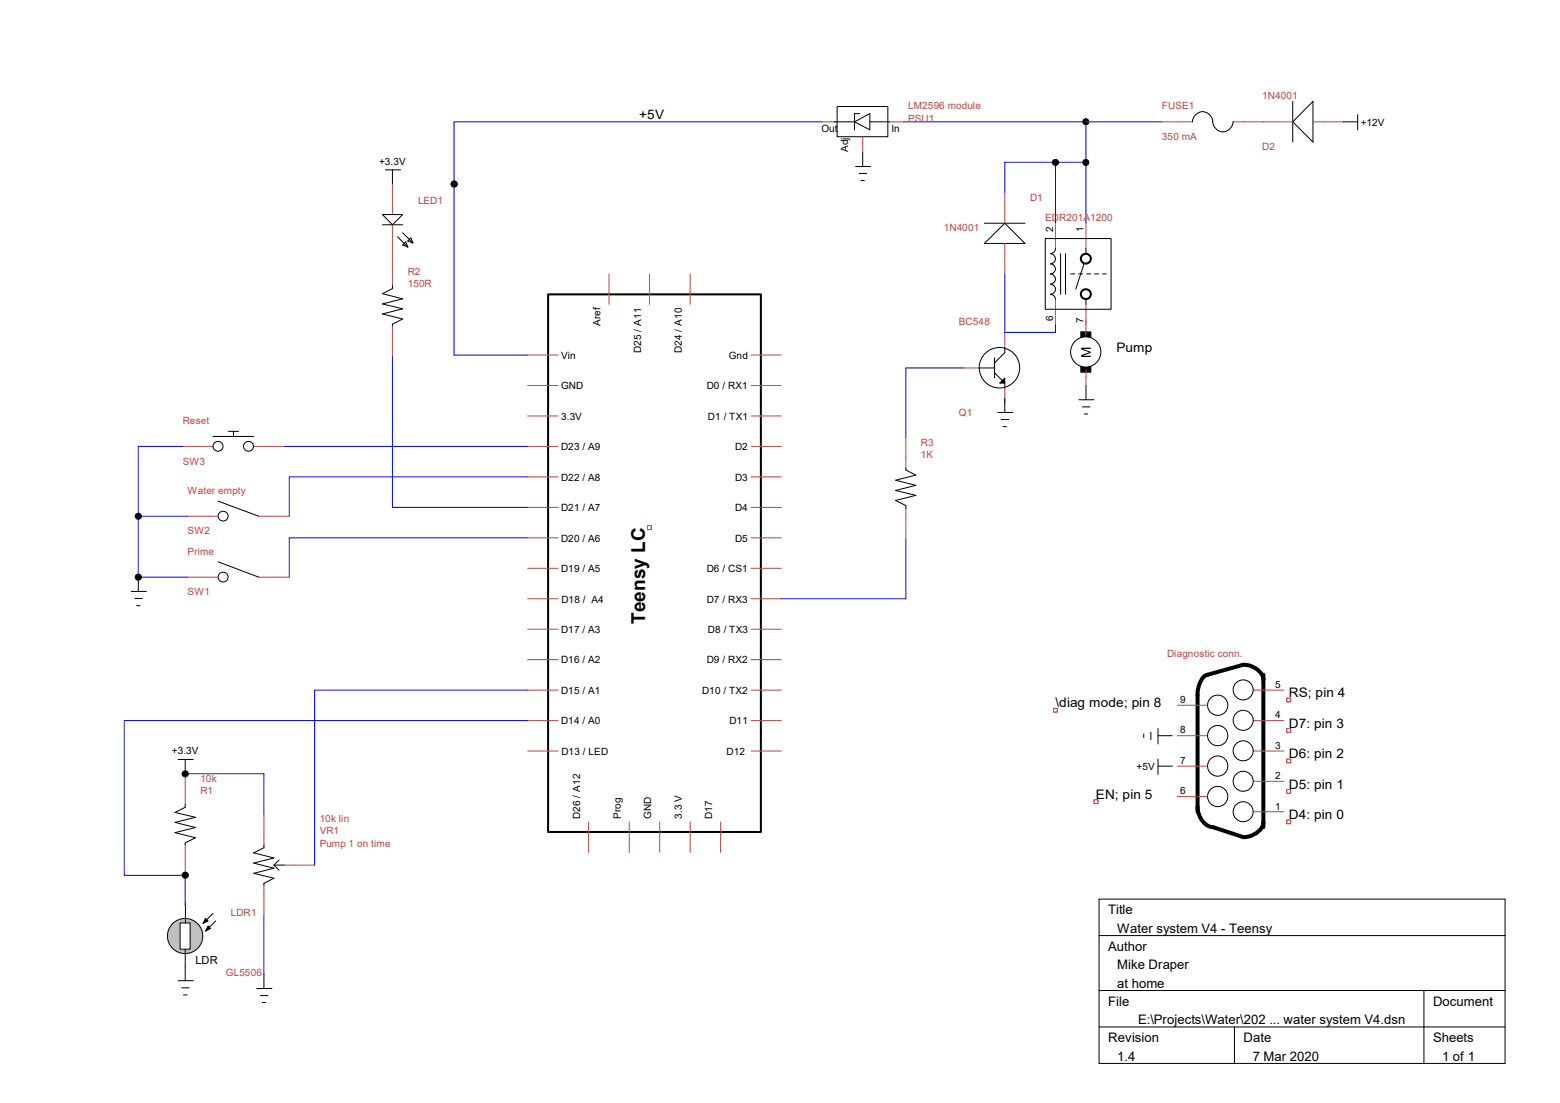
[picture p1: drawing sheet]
<svg xmlns="http://www.w3.org/2000/svg" width="297mm" height="210mm" viewBox="0 0 297 210" stroke-linecap="round" stroke-linejoin="round" font-family="sans-serif">
<path d="M50.2 155.1v5.8M50.2 168.6v5.8M54.1 164.7h5.8" fill="none" stroke="#c04040" stroke-width=".19"/>
<path d="M50.2 160.9v.5l-1.9 1 3.9 1-3.9 .9 3.9 1-3.9 1 3.9 .9-2 1v.4M52.2 164.7h1.9M52.2 164.7l.9 1M53.1 163.7l-.9 1" fill="none" stroke="#000" stroke-width=".19"/>
<circle cx="35.3" cy="178.2" r="3.4" fill="#c0c0c0" stroke="#000" stroke-width=".19"/>
<path d="M40.6 173.9l-1.9 1.9M41.1 175.3l-2 2M35.3 180.2v3.8" fill="none" stroke="#000" stroke-width=".19"/>
<path d="M39.1 174.9l.5 .4-.9 .5zM39.6 176.3l.5 .5-1 .5z" fill="#000" stroke="#000" stroke-width=".19"/>
<path d="M34.3 175.7h1.9v5h-1.9z" fill="#fff" stroke="#000" stroke-width=".19"/>
<path d="M33.9 144.6h2.9M35.3 153.1v.6l-2 1 3.9 .9-3.9 1 3.9 1-3.9 .9 3.9 1-1.9 1v.4M35.3 144.6v2.7M35.3 171.9v3.9M33.9 186.7h2.9M34.6 188.1h1.4M34.9 189.4h.7M35.3 184v2.7" fill="none" stroke="#000" stroke-width=".19"/>
<path d="M206.8 60.9v2.9M206.8 70.5v2.9M35.3 147.3v5.8M35.3 160.9v5.8" fill="none" stroke="#c04040" stroke-width=".19"/>
<path d="M205.8 63.2h1" fill="none" stroke="#00f" stroke-width=".19"/>
<path d="M205.8 69h1.9v1.9h-1.9zM205.8 63.2h1.9v1.9h-1.9z" fill="#000" stroke="#000" stroke-width=".19"/>
<circle cx="206.7" cy="67" r="2.88" fill="#fff" stroke="#000" stroke-width=".19"/>
<g fill="none" stroke="#00f" stroke-width=".19">
<path d="M156.5 23.2h-70.1v44.4h14.1M172 23.2h49.2M201 30.9v11.6M206.8 23.2v19.3M206.8 30.9h-15.5v5.8M191.3 52.2v11.1h9.7v-1.5M74.7 67.9v28.7h25.8M183.6 70.1h-11.1v13.2M26.3 98.3h9.4M34.8 85h-8.5v24.9h9.4M54.1 85h46.4M100.5 90.8h-45.4v7.5"/>
<path d="M100.5 102.4h-45.4v7.5M172.5 102.7v11.3h-23.7M100.5 131.4h-40.6v33.3M100.5 137.2h-76.8v29.5h11.6v5.8M35.3 147.3h14.9v7.8M50.2 174.4v11.1"/>
</g>
<g fill="none" stroke="#000" stroke-width=".19">
<path d="M246.1 19.3v7.8M250 19.3v7.8l-3.9-3.9zM73.4 32.3h2.9M74.7 32.3v2.8M158.8 23.2h3.9M159.4 20.3h9.6v5.7h-9.6zM162.7 23.2l2.9-1.6v3.1zM162.9 31.7h2.9M163.6 33h1.4M163.7 21.6h-1v3.1M163.9 34.4h.7M164.3 29v2.7"/>
<path d="M165.6 23.2h3.9M234.8 23.2a1.96 1.96 0 0 1-2.1 1.9 1.96 1.96 0 0 1-1.8-2.2 1.94 1.94 0 0 0-2.1-1.6 1.94 1.94 0 0 0-1.8 1.9M255.8 23.2h2.7M258.5 21.8v2.9M72.8 40.9h3.9l-2 1.9zM72.8 42.8h3.9M74.7 54.4v.5l-1.9 1 3.9 1-3.9 1 3.9 .9-3.9 1 3.9 .9-2 1v.4M75.7 45.1l1.9 1.9M76.7 44.3l1.9 2M77.3 46.1l.3 .9-.9-.3zM78.2 45.3l.4 1-1-.4zM187.4 46.4l3.9-3.9 3.9 3.9z"/>
<path d="M187.4 42.5h7.8M199 45.4h12.5v13.5h-12.5zM201 47.3a1.01 1.01 0 0 1-1 1 .97 .97 0 0 1 1 1 .97 .97 0 0 1-1 .9 .95 .95 0 0 1 1 1 .95 .95 0 0 1-1 1 .97 .97 0 0 1 1 .9 .97 .97 0 0 1-1 1 .97 .97 0 0 1 1 1 .97 .97 0 0 1-1 .9 1.02 1.02 0 0 1 1 1M201.9 48.3v7.7M202.9 48.3v7.7M206.4 50.1l-1.6 5M206.8 47.3v1M206.8 57v1M186.4 70.1h3M189.4 68.1v3.9M189.4 71l1.9 1.9v1M189.9 78.5h2.9"/>
<path d="M190.6 79.9h1.5M191.3 66.2v.9l-1.9 2M191.3 75.8v2.7M205.4 76.1h2.9M206.1 77.5h1.4M206.4 78.8h.7M206.8 73.4v2.7M40.6 83.1h7.7M41.5 95.4l7.8 2.9M43.5 82.1h1.9M44.4 82.1v1M172.5 89.1v.4l1.9 1-3.9 .9 3.9 1-3.9 1 3.9 .9-3.9 1 2 1v.6"/>
<path d="M191 81.2h.6M25 112.6h2.9M25.7 114h1.4M26 115.3h.7M26.3 109.9v2.7M41.5 107l7.8 2.9M217.8 139.7v.7M219.1 139.4v1.4M220.5 138.7v2.9M220.5 144.5v2.9M220.5 145.9h2.7M220.5 140.1h2.7"/>
<path d="M209.3 171.2h77.3v31.3h-77.3zM209.3 178.1h77.3M48.9 188.2h2.9M49.6 189.6h1.4M49.9 190.9h.7M50.2 185.5v2.7M209.3 188.6h77.3M209.3 195.5h77.3M235 195.5v7M271.1 188.6v13.9"/>
<circle cx="190.3" cy="70" r="3.9"/>
<circle cx="41.5" cy="85" r=".94"/>
<circle cx="42.5" cy="98.3" r=".94"/>
<circle cx="47.3" cy="85" r=".94"/>
<circle cx="42.5" cy="109.9" r=".94"/>
<circle cx="231.8" cy="134.3" r="1.93"/>
<circle cx="236.7" cy="131.4" r="1.91"/>
<circle cx="236.7" cy="137.2" r="1.91"/>
<circle cx="231.8" cy="151.7" r="1.93"/>
<circle cx="231.8" cy="145.9" r="1.93"/>
<circle cx="231.8" cy="140.1" r="1.93"/>
<circle cx="236.7" cy="148.8" r="1.91"/>
<circle cx="236.7" cy="143" r="1.91"/>
<circle cx="236.7" cy="154.6" r="1.91"/>
</g>
<g fill="none" stroke="#c04040" stroke-width=".19">
<path d="M74.7 35.1v5.8M156.5 23.2h2.9M164.3 26.1v2.9M169.1 23.2h2.9M191.3 36.7v5.8M221.2 23.2h5.8M234.8 23.2h11.3M250 23.2h5.8M74.7 42.8v11.6M116 52.2v5.8M123.7 52.2v5.8M131.4 52.2v5.8"/>
<path d="M191.3 46.4v5.8M201 42.5v4.8M201 57v4.8M206.8 42.5v4.8M206.8 58v3.8M74.7 62.1v5.8M100.5 73.4h5.8M100.5 79.2h5.8M100.5 67.6h5.8M143 73.4h5.8M143 79.2h5.8M143 67.6h5.8"/>
<path d="M183.6 70.1h2.8M191.3 63.3v2.9M191.3 73.9v2.9M34.8 85h5.8M35.7 98.3h5.8M48.3 85h5.8M49.3 98.3h5.8M100.5 96.6h5.8M100.5 90.8h5.8M100.5 85h5.8M143 96.6h5.8M143 90.8h5.8"/>
<path d="M143 85h5.8M172.5 83.3v5.8M172.5 96.9v5.8M35.7 109.9h5.8M49.3 109.9h5.8M100.5 102.4h5.8M100.5 108.2h5.8M100.5 114h5.8M100.5 119.8h5.8M143 102.4h5.8M143 108.2h5.8M143 114h5.8"/>
<path d="M143 119.8h5.8M100.5 125.6h5.8M100.5 131.4h5.8M100.5 137.2h5.8M143 125.6h5.8M143 131.4h5.8M143 137.2h5.8M224.2 134.3h5.7M238.6 131.4h5.8M238.6 137.2h5.8M100.5 143h5.8M112.1 156.5v5.8"/>
<path d="M119.8 156.5v5.8M125.6 156.5v5.8M131.4 156.5v5.8M137.2 156.5v5.8M143 143h5.8M224.2 140.1h5.7M224.2 145.9h5.7M224.2 151.7h5.7M238.6 143h5.8M238.6 154.6h5.8M238.6 148.8h5.8"/>
</g>
<path d="M123.3 100.1h.7v.7h-.7zM200.6 134.9h.7v.7h-.7zM245 132.9h.7v.7h-.7zM245 138.7h.7v.7h-.7zM208.3 152.3h.7v.7h-.7zM245 156.1h.7v.7h-.7zM245 150.3h.7v.7h-.7zM245 144.5h.7v.7h-.7z" fill="none" stroke="#f00" stroke-width=".19"/>
<g fill="none" stroke="#000" stroke-width=".38">
<path d="M104.4 56h40.5v102.4h-40.5z"/>
<circle cx="206.7" cy="56" r=".94"/>
<circle cx="206.7" cy="49.3" r=".94"/>
</g>
<path d="M203.8 52.2h6.8" fill="none" stroke="#000" stroke-width=".19" stroke-dasharray=".8 .8"/>
<g fill="#000" stroke="#000" stroke-width=".19">
<path d="M190.3 72.9l1-.9v.9z"/>
<circle cx="86.5" cy="35.1" r=".57"/>
<circle cx="86.5" cy="35" r=".57"/>
<circle cx="201" cy="30.9" r=".58"/>
<circle cx="206.7" cy="30.9" r=".57"/>
<circle cx="206.7" cy="23.2" r=".57"/>
<circle cx="26.3" cy="98.3" r=".58"/>
<circle cx="26.3" cy="109.9" r=".58"/>
<circle cx="35.3" cy="147.3" r=".58"/>
<circle cx="35.3" cy="166.7" r=".58"/>
</g>
<path d="M240.5 129.5a3.5 3.5 0 0 0-2.9-2.8l-.9-.1-6.8 1.9a2.42 2.42 0 0 0-1.6 1.9l-.3 1.4v22.8M240.5 128.5v29M228 153.6a3.8 3.8 0 0 0 2.9 3.9l5.8 1.9a3.8 3.8 0 0 0 3.8-2.7v-.2" fill="none" stroke="#000" stroke-width=".76"/>
<text font-size="3.6" x="122.8" y="118.8" transform="rotate(-90 122.8 118.8)">Teensy LC</text>
<g font-size="2.5">
<text x="121.7" y="22.6">+5V</text>
<text x="207.7" y="68.1" transform="rotate(-90 207.7 68.1)">M</text>
<text x="212.6" y="67.1">Pump</text>
<text x="201" y="134.7">\diag mode; pin 8</text>
<text x="245.4" y="132.8">RS; pin 4</text>
<text x="245.4" y="138.6">D7: pin 3</text>
<text x="245.4" y="144.4">D6: pin 2</text>
<text x="208.7" y="152.1">EN; pin 5</text>
<text x="245.4" y="156">D4: pin 0</text>
<text x="245.4" y="150.2">D5: pin 1</text>
<text x="211" y="174.1">Title</text>
<text x="212.7" y="177.6">Water system V4 - Teensy</text>
<text x="211" y="181.1">Author</text>
<text x="212.7" y="184.6">Mike Draper</text>
<text x="211" y="191.5">File</text>
<text x="212.7" y="188">at home</text>
<text x="272.8" y="191.5">Document</text>
<text x="216.7" y="195">E:\Projects\Water\202 ... water system V4.dsn</text>
<text x="211" y="198.5">Revision</text>
<text x="212.7" y="201.9">1.4</text>
<text x="236.8" y="198.5">Date</text>
<text x="238.5" y="201.9">7 Mar 2020</text>
<text x="272.9" y="198.5">Sheets</text>
<text x="274.6" y="201.9">1 of 1</text>
</g>
<text font-size="2.1" x="37.2" y="183.6">LDR</text>
<g font-size="1.9" fill="#c04040">
<text x="172.9" y="23.2">PSU1</text>
<text x="172.9" y="20.8">LM2596 module</text>
<text x="221.2" y="20.8">FUSE1</text>
<text x="240.3" y="18.9">1N4001</text>
<text x="221.2" y="26.6">350 mA</text>
<text x="240.3" y="28.6">D2</text>
<text x="79.6" y="38.9">LED1</text>
<text x="196.1" y="38.2">D1</text>
<text x="179.7" y="44">1N4001</text>
<text x="199" y="42.1">EDR201A1200</text>
<text x="77.6" y="52.4">R2</text>
<text x="77.6" y="54.7">150R</text>
<text x="182.6" y="61.9">BC548</text>
<text x="34.8" y="80.7">Reset</text>
<text x="182.6" y="79.3">Q1</text>
<text x="34.8" y="88.5">SW3</text>
<text x="175.3" y="84.8">R3</text>
<text x="175.3" y="87.2">1K</text>
<text x="35.7" y="94">Water empty</text>
<text x="35.7" y="101.7">SW2</text>
<text x="35.7" y="105.6">Prime</text>
<text x="35.7" y="113.3">SW1</text>
<text x="222.2" y="125.2">Diagnostic conn.</text>
<text x="38.1" y="148.8">10k</text>
<text x="38.1" y="151.2">R1</text>
<text x="60.9" y="158.9">VR1</text>
<text x="60.9" y="156.5">10k lin</text>
<text x="60.9" y="161.2">Pump 1 on time</text>
<text x="43.9" y="174.3">LDR1</text>
<text x="43" y="185.9">GL5506</text>
</g>
<g font-size="1.9">
<text x="259.1" y="23.9">+12V</text>
<text x="156.4" y="25.1">Out</text>
<text x="161.5" y="28.9" transform="rotate(-90 161.5 28.9)">Adj</text>
<text x="169.7" y="25.1">In</text>
<text x="72.2" y="31.3">+3.3V</text>
<text x="200.5" y="44.2" transform="rotate(-90 200.5 44.2)">2</text>
<text x="206.3" y="44.2" transform="rotate(-90 206.3 44.2)">1</text>
<text x="114.3" y="62.1" transform="rotate(-90 114.3 62.1)">Aref</text>
<text x="200.5" y="61.2" transform="rotate(-90 200.5 61.2)">6</text>
<text x="206.3" y="61.4" transform="rotate(-90 206.3 61.4)">7</text>
<text x="106.8" y="68.3">Vin</text>
<text x="122" y="67.2" transform="rotate(-90 122 67.2)">D25 / A11</text>
<text x="129.8" y="67.2" transform="rotate(-90 129.8 67.2)">D24 / A10</text>
<text x="138.8" y="68.3">Gnd</text>
<text x="106.8" y="74.1">GND</text>
<text x="134.6" y="74.1">D0 / RX1</text>
<text x="106.8" y="79.9">3.3V</text>
<text x="134.8" y="79.9">D1 / TX1</text>
<text x="106.8" y="85.7">D23 / A9</text>
<text x="140" y="85.7">D2</text>
<text x="106.8" y="91.5">D22 / A8</text>
<text x="140" y="91.5">D3</text>
<text x="106.8" y="97.3">D21 / A7</text>
<text x="140" y="97.3">D4</text>
<text x="106.8" y="103.1">D20 / A6</text>
<text x="140" y="103.1">D5</text>
<text x="106.8" y="108.9">D19 / A5</text>
<text x="134.6" y="108.9">D6 / CS1</text>
<text x="106.9" y="114.7">D18 / A4</text>
<text x="134.6" y="114.7">D7 / RX3</text>
<text x="106.8" y="120.5">D17 / A3</text>
<text x="134.8" y="120.5">D8 / TX3</text>
<text x="106.8" y="126.3">D16 / A2</text>
<text x="134.6" y="126.3">D9 / RX2</text>
<text x="242.8" y="131">5</text>
<text x="106.8" y="132.1">D15 / A1</text>
<text x="106.8" y="137.9">D14 / A0</text>
<text x="133.7" y="132.1">D10 / TX2</text>
<text x="138.9" y="137.9">D11</text>
<text x="224.7" y="133.9">9</text>
<text x="242.8" y="136.8">4</text>
<text x="32.7" y="143.6">+3.3V</text>
<text x="106.9" y="143.7">D13 / LED</text>
<text x="138.3" y="143.7">D12</text>
<text x="224.7" y="139.7">8</text>
<text x="242.8" y="142.6">3</text>
<text x="216.4" y="146.6">+5V</text>
<text x="224.7" y="145.5">7</text>
<text x="242.8" y="148.3">2</text>
<text x="110.4" y="155.9" transform="rotate(-90 110.4 155.9)">D26 / A12</text>
<text x="118.2" y="155.9" transform="rotate(-90 118.2 155.9)">Prog</text>
<text x="124" y="155.9" transform="rotate(-90 124 155.9)">GND</text>
<text x="129.8" y="155.9" transform="rotate(-90 129.8 155.9)">3.3 V</text>
<text x="135.6" y="155.9" transform="rotate(-90 135.6 155.9)">D17</text>
<text x="224.7" y="151.3">6</text>
<text x="242.8" y="154.1">1</text>
</g>
</svg>
